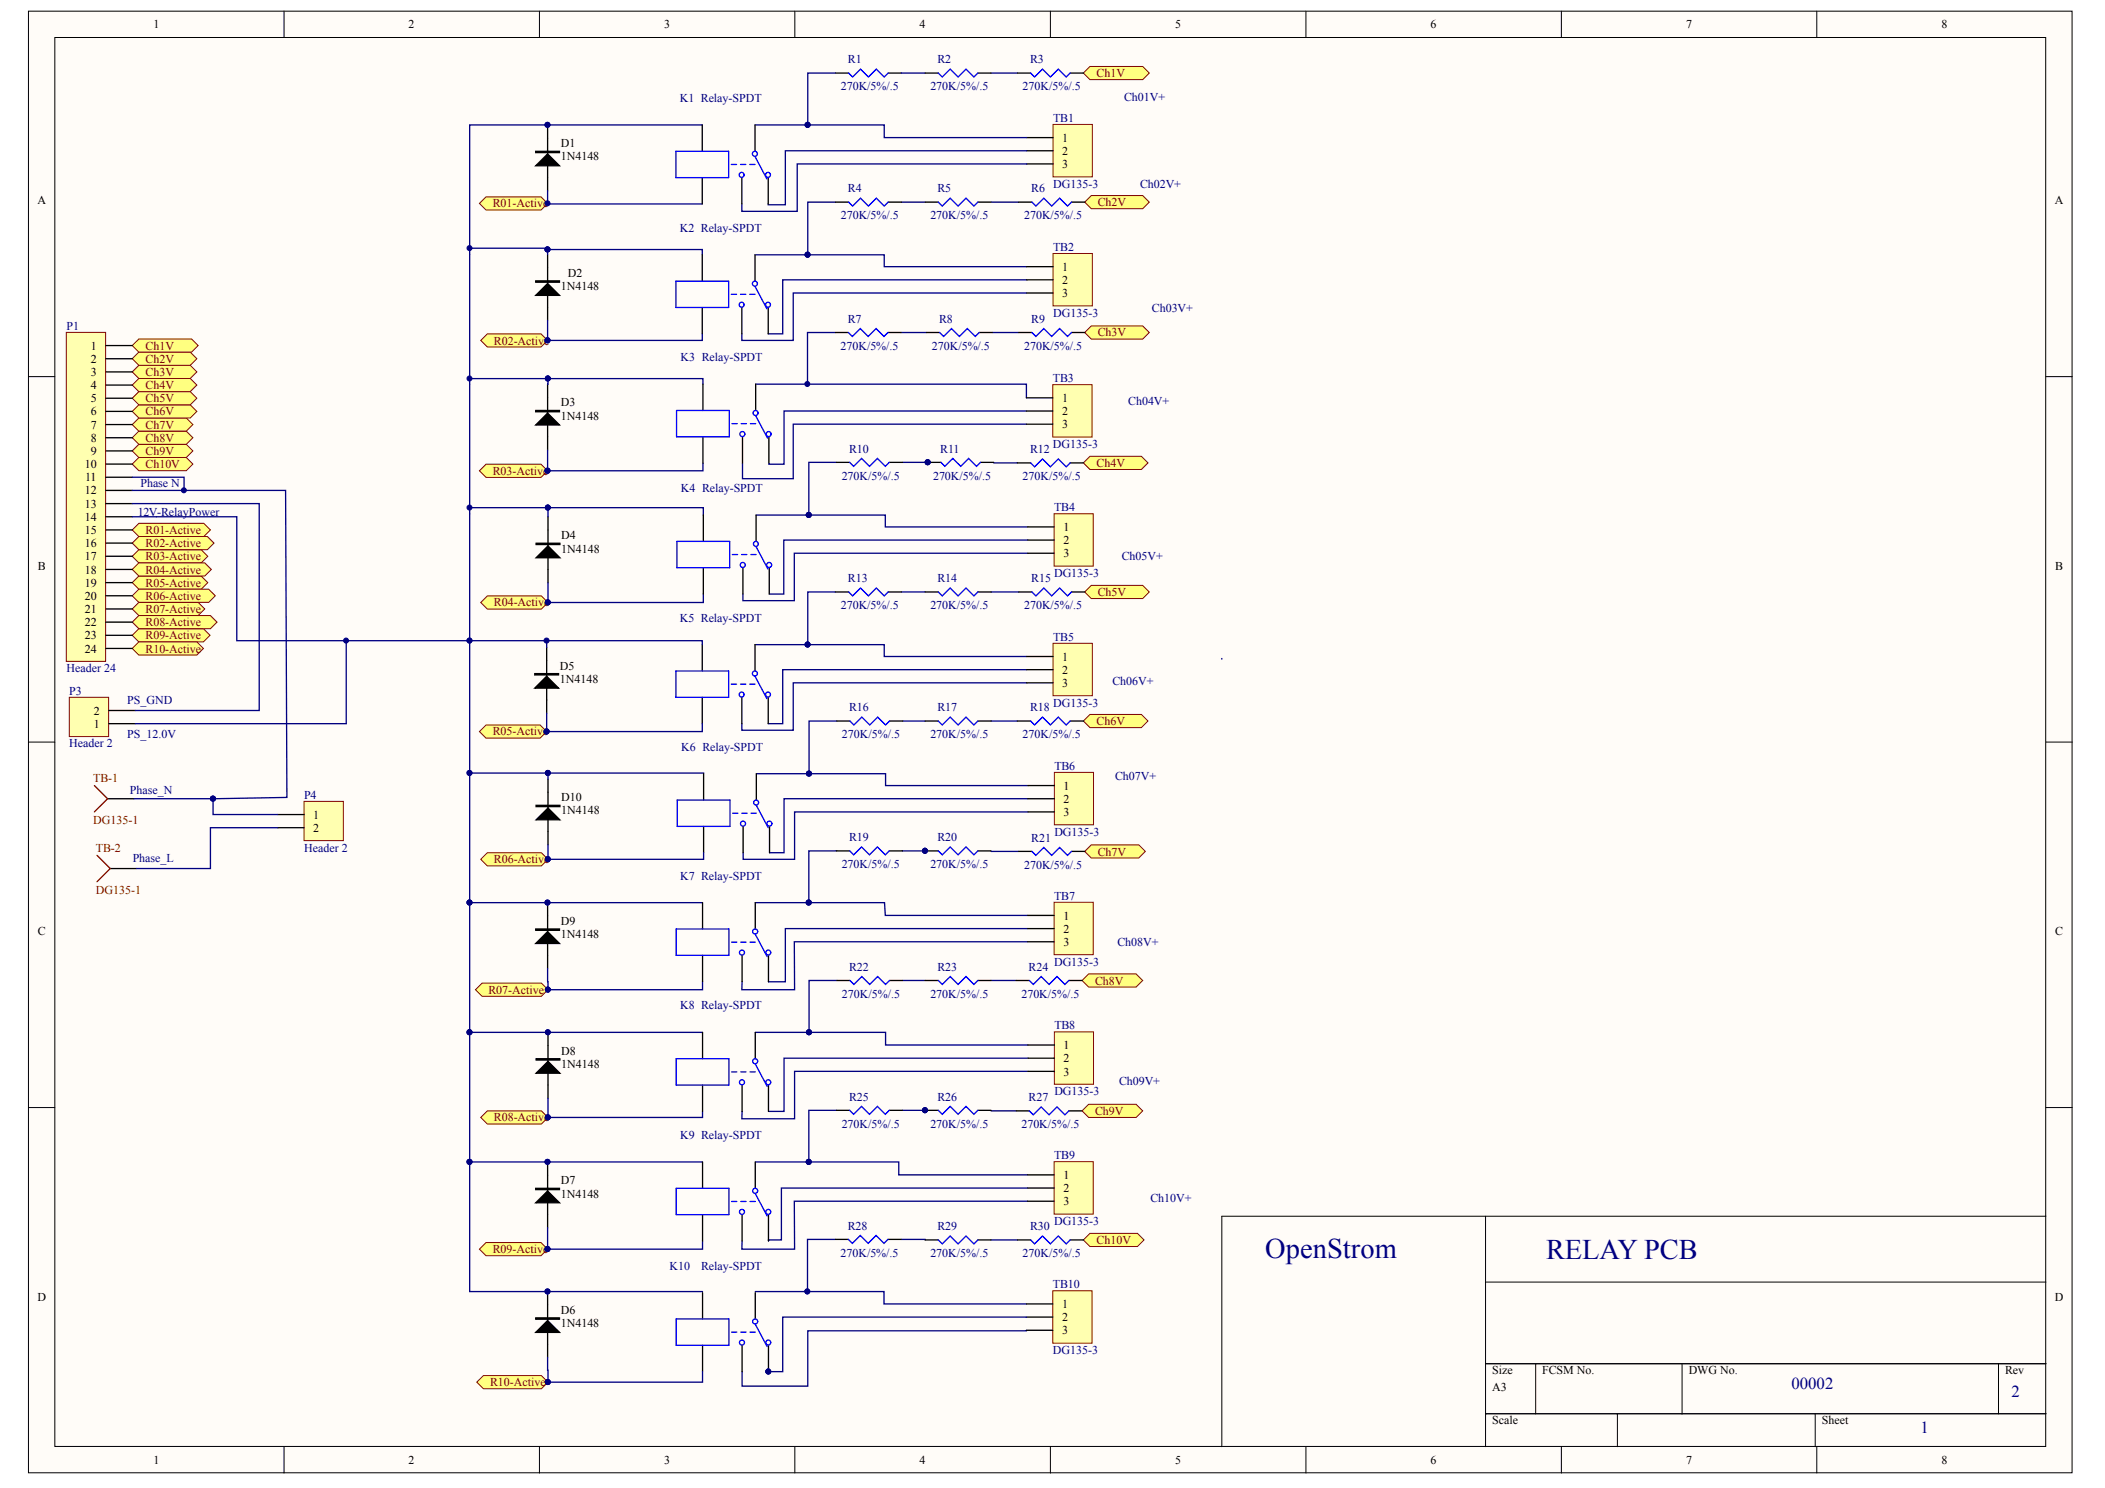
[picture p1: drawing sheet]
# Altium schematic sheet RelayBoard-multi.SchDoc
size A3

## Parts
D1  1N4148  [SOD523]
D2  1N4148  [SOD523]
D3  1N4148  [SOD523]
D4  1N4148  [SOD523]
D5  1N4148  [SOD523]
D6  1N4148  [SOD523]
D7  1N4148  [SOD523]
D8  1N4148  [SOD523]
D9  1N4148  [SOD523]
D10  1N4148  [SOD523]
K1  Relay-SPDT  [Relay BT90]
K2  Relay-SPDT  [Relay BT90]
K3  Relay-SPDT  [Relay BT90]
K4  Relay-SPDT  [Relay BT90]
K5  Relay-SPDT  [Relay BT90]
K6  Relay-SPDT  [Relay BT90]
K7  Relay-SPDT  [Relay BT90]
K8  Relay-SPDT  [Relay BT90]
K9  Relay-SPDT  [Relay BT90]
K10  Relay-SPDT  [Relay BT90]
P1  Header 24  [HDR1X24]
P3  Header 2  [TermBlock 2.54 2P]
P4  Header 2  [TermBlock 2.54 2P]
R1  270K/5%/.5  [1210C-GENERIC]
R2  270K/5%/.5  [1210C-GENERIC]
R3  270K/5%/.5  [1210C-GENERIC]
R4  270K/5%/.5  [1210C-GENERIC]
R5  270K/5%/.5  [1210C-GENERIC]
R6  270K/5%/.5  [1210C-GENERIC]
R7  270K/5%/.5  [1210C-GENERIC]
R8  270K/5%/.5  [1210C-GENERIC]
R9  270K/5%/.5  [1210C-GENERIC]
R10  270K/5%/.5  [1210C-GENERIC]
R11  270K/5%/.5  [1210C-GENERIC]
R12  270K/5%/.5  [1210C-GENERIC]
R13  270K/5%/.5  [1210C-GENERIC]
R14  270K/5%/.5  [1210C-GENERIC]
R15  270K/5%/.5  [1210C-GENERIC]
R16  270K/5%/.5  [1210C-GENERIC]
R17  270K/5%/.5  [1210C-GENERIC]
R18  270K/5%/.5  [1210C-GENERIC]
R19  270K/5%/.5  [1210C-GENERIC]
R20  270K/5%/.5  [1210C-GENERIC]
R21  270K/5%/.5  [1210C-GENERIC]
R22  270K/5%/.5  [1210C-GENERIC]
R23  270K/5%/.5  [1210C-GENERIC]
R24  270K/5%/.5  [1210C-GENERIC]
R25  270K/5%/.5  [1210C-GENERIC]
R26  270K/5%/.5  [1210C-GENERIC]
R27  270K/5%/.5  [1210C-GENERIC]
R28  270K/5%/.5  [1210C-GENERIC]
R29  270K/5%/.5  [1210C-GENERIC]
R30  270K/5%/.5  [1210C-GENERIC]
TB1  DG135-3  [DG135-1]
TB2  DG135-3  [DG135-1]
TB3  DG135-3  [DG135-1]
TB4  DG135-3  [DG135-1]
TB5  DG135-3  [DG135-1]
TB6  DG135-3  [DG135-1]
TB7  DG135-3  [DG135-1]
TB8  DG135-3  [DG135-1]
TB9  DG135-3  [DG135-1]
TB10  DG135-3  [DG135-1]
TB-1  DG135-1  [DG135-0]
TB-2  DG135-1  [DG135-0]

## Ports
Ch1V, Ch2V, Ch3V, Ch4V, Ch5V, Ch6V, Ch7V, Ch8V, Ch9V, Ch10V, R01-Active, R02-Active, R03-Active, R04-Active, R05-Active, R06-Active, R07-Active, R08-Active, R09-Active, R10-Active

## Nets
Ch1V: P1.1 R3.1 ; port Ch1V
Ch2V: P1.2 R6.1 ; port Ch2V
Ch3V: P1.3 R9.1 ; port Ch3V
Ch4V: P1.4 R12.1 ; port Ch4V
Ch5V: P1.5 R15.1 ; port Ch5V
Ch6V: P1.6 R18.1 ; port Ch6V
Ch7V: P1.7 R21.1 ; port Ch7V
Ch8V: P1.8 R24.1 ; port Ch8V
Ch9V: P1.9 R27.1 ; port Ch9V
Ch10V: P1.10 R30.1 ; port Ch10V
R01-Active: D1.A K1.2 P1.15 ; port R01-Active
R02-Active: D2.A K2.2 P1.16 ; port R02-Active
R03-Active: D3.A K3.2 P1.17 ; port R03-Active
R04-Active: D4.A K4.2 P1.18 ; port R04-Active
R05-Active: D5.A K5.2 P1.19 ; port R05-Active
R06-Active: D10.A K6.2 P1.20 ; port R06-Active
R07-Active: D9.A K7.2 P1.21 ; port R07-Active
R08-Active: D8.A K8.2 P1.22 ; port R08-Active
R09-Active: D7.A K9.2 P1.23 ; port R09-Active
R10-Active: D6.A K10.2 P1.24 ; port R10-Active
NetD1_K: D1.K D2.K D3.K D4.K D5.K D6.K D7.K D8.K D9.K D10.K K1.1 K2.1 K3.1 K4.1 K5.1 K6.1 K7.1 K8.1 K9.1 P1.14 P3.1
NetK1_3: K1.3 TB1.3
NetK1_4: K1.4 R1.2 TB1.1
NetK1_5: K1.5 TB1.2
NetK2_3: K2.3 TB2.3
NetK2_4: K2.4 R4.2 TB2.1
NetK2_5: K2.5 TB2.2
NetK3_3: K3.3 TB3.3
NetK3_4: K3.4 R7.2 TB3.1
NetK3_5: K3.5 TB3.2
NetK4_3: K4.3 TB4.3
NetK4_4: K4.4 R10.2 TB4.1
NetK4_5: K4.5 TB4.2
NetK5_3: K5.3 TB5.3
NetK5_4: K5.4 R13.2 TB5.1
NetK5_5: K5.5 TB5.2
NetK6_3: K6.3 TB6.3
NetK6_4: K6.4 R16.2 TB6.1
NetK6_5: K6.5 TB6.2
NetK7_3: K7.3 TB7.3
NetK7_4: K7.4 R19.2 TB7.1
NetK7_5: K7.5 TB7.2
NetK8_3: K8.3 TB8.3
NetK8_4: K8.4 R22.2 TB8.1
NetK8_5: K8.5 TB8.2
NetK9_3: K9.3 TB9.3
NetK9_4: K9.4 R25.2 TB9.1
NetK9_5: K9.5 TB9.2
NetK10_3: K10.3 TB10.3
NetK10_5: K10.5 TB10.2
NetP1_11: P1.11 P1.12 P4.1 TB-1.1
NetP1_13: P1.13 P3.2
NetP4_2: P4.2 TB-2.1
NetR1_1: R1.1 R2.2
NetR2_1: R2.1 R3.2
NetR4_1: R4.1 R5.2
NetR5_1: R5.1 R6.2
NetR7_1: R7.1 R8.2
NetR8_1: R8.1 R9.2
NetR10_1: R10.1 R11.2
NetR11_1: R11.1 R12.2
NetR13_1: R13.1 R14.2
NetR14_1: R14.1 R15.2
NetR16_1: R16.1 R17.2
NetR17_1: R17.1 R18.2
NetR19_1: R19.1 R20.2
NetR20_1: R20.1 R21.2
NetR22_1: R22.1 R23.2
NetR23_1: R23.1 R24.2
NetR25_1: R25.1 R26.2
NetR26_1: R26.1 R27.2
NetR28_1: R28.1 R29.2
NetR28_2: R28.2 TB10.1
NetR29_1: R29.1 R30.2

Not connected (* = marked no-connect by the designer): K10 1 4

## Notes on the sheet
- Ch01V+
- Ch02V+
- Ch03V+
- Ch04V+
- (near P1) Phase N
- (near P1) 12V-RelayPower
- Ch05V+
- (near P3) PS_GND
- Ch06V+
- (near P3) PS_12.0V
- (near TB-1) Phase_N
- Ch07V+
- (near TB-2) Phase_L
- Ch08V+
- Ch09V+
- Ch10V+
- OpenStrom
- RELAY PCB
- 00002
- 1
- 2
